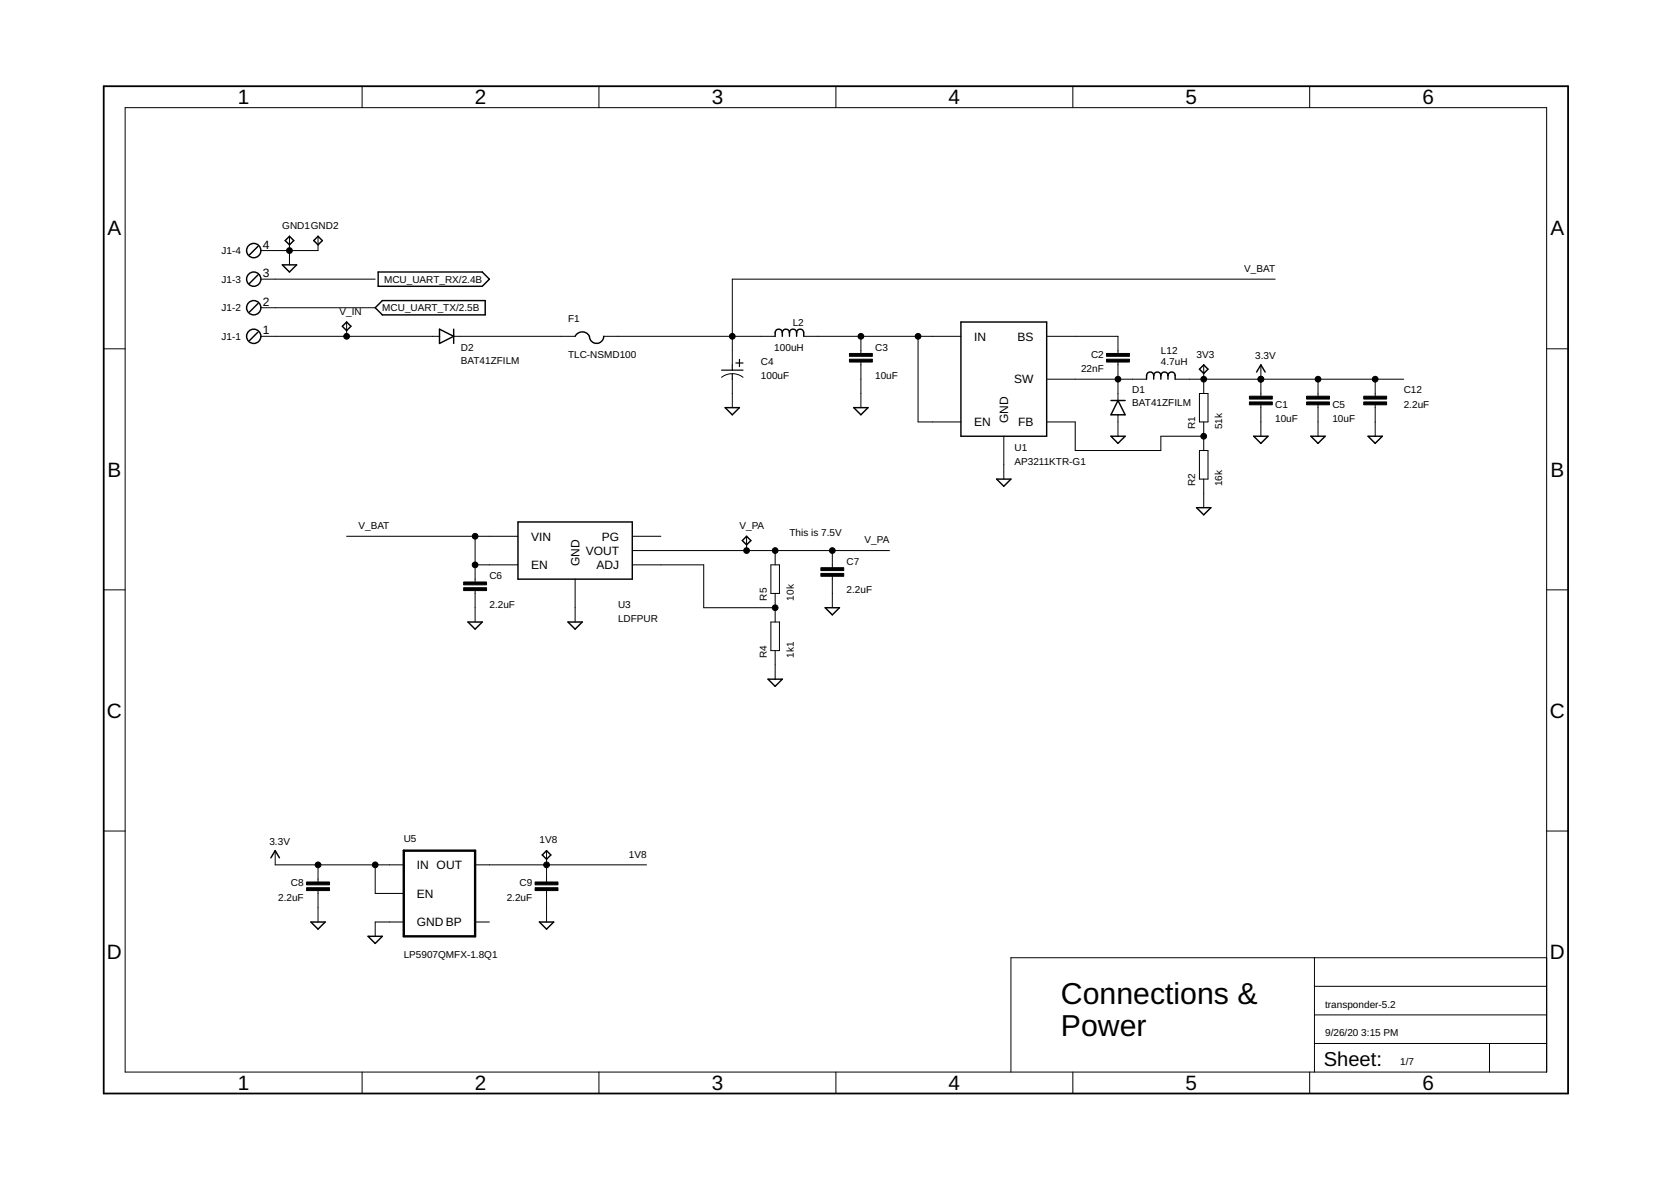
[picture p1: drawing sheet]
<svg xmlns="http://www.w3.org/2000/svg" width="297mm" height="210mm" viewBox="0 0 297 210" stroke-linecap="round" stroke-linejoin="round" font-family="sans-serif">
<g fill="none" stroke="#000" stroke-width=".25">
<path d="M45.9 53.9l-1.6 1.6M45.9 59l-1.6 1.5M45.9 48.9l-1.6 1.5M45.9 43.8l-1.6 1.5M50.2 47.1h2.5l-1.2 1.2zM50.7 42.8l.8-.8 .7 .8-.7 .7zM55.8 42.8l.7-.8 .8 .8-.8 .7zM60.9 58l.7-.8 .8 .8-.8 .8zM66.7 54.7l1.3-1.3h18.3v2.6h-18.3zM67.2 48.3h18.5l1.3 1.3-1.3 1.3h-18.5zM78.1 58.5l2.5 1.3-2.5 1.2zM80.6 58.5v2.5"/>
<path d="M102.2 59.8a1.42 1.42 0 0 1 1.6-.8 1.42 1.42 0 0 1 1.1 1.4 1.27 1.27 0 0 0 1.4 .6 1.27 1.27 0 0 0 1-1.2M139.1 59.1a.63 .63 0 0 1 .6-.6 .63 .63 0 0 1 .6 .6M139.1 59.1a.63 .63 0 0 0-.7-.6 .63 .63 0 0 0-.6 .6v.7M139.1 59.1v.7M140.3 59.1a.63 .63 0 0 1 .7-.6 .63 .63 0 0 1 .6 .6M140.3 59.1v.7M141.6 59.1a.63 .63 0 0 1 .6-.6 .63 .63 0 0 1 .7 .6v.7M141.6 59.1v.7M170.8 57.2h15.3v20.3h-15.3zM128.9 72.5h2.5l-1.2 1.2zM151.8 72.5h2.5l-1.3 1.2zM197.5 77.5h2.5l-1.3 1.3z"/>
<path d="M197.5 71.2h2.5M198.7 71.2l1.3 2.5h-2.5zM205.1 66.8a.63 .63 0 0 0-.7-.7 .63 .63 0 0 0-.6 .7v.6M205.1 66.8a.63 .63 0 0 1 .6-.7 .63 .63 0 0 1 .7 .7M205.1 66.8v.6M206.4 66.8a.63 .63 0 0 1 .6-.7 .63 .63 0 0 1 .6 .7M206.4 66.8v.6M207.6 66.8a.63 .63 0 0 1 .7-.7 .63 .63 0 0 1 .6 .7v.6M207.6 66.8v.6M213.2 65.6l.8-.7 .7 .7-.7 .8zM222.9 77.5h2.5l-1.3 1.3zM223.4 66.1l.7-1.2 .8 1.2"/>
<path d="M233 77.5h2.6l-1.3 1.3zM243.2 77.5h2.5l-1.2 1.3zM92.1 92.8h20.3v10.1h-20.3zM132 96.1l.7-.8 .8 .8-.8 .7zM177.2 85.2h2.5l-1.3 1.2zM212.7 90.2h2.5l-1.2 1.3zM83.2 110.6h2.5l-1.2 1.2zM101 110.6h2.5l-1.3 1.2zM146.7 108h2.5l-1.2 1.3zM136.5 120.7h2.6l-1.3 1.3zM48.2 152.5l.7-1.3 .8 1.3M96.4 152l.8-.8 .7 .8-.7 .7z"/>
<path d="M55.3 163.9h2.5l-1.3 1.2zM65.4 166.4h2.6l-1.3 1.3zM95.9 163.9h2.5l-1.2 1.2z"/>
<circle cx="45.1" cy="54.7" r="1.27"/>
<circle cx="45.1" cy="49.6" r="1.27"/>
<circle cx="45.1" cy="44.5" r="1.27"/>
<circle cx="45.1" cy="59.8" r="1.27"/>
</g>
<g fill="none" stroke="#000" stroke-width=".18">
<path d="M22.2 19.1h252.7v171.4h-252.7zM64.4 15.3v3.8M106.5 15.3v3.8M148.6 15.3v3.8M190.7 15.3v3.8M232.8 15.3v3.8M46.4 59.8h31.7M46.4 54.7h20.3M46.4 49.6h20.3M51.5 42v5.1M56.5 42v2.5h-10.1M61.6 57.2v2.6"/>
<path d="M80.6 59.8h21.6M107.3 59.8h30.5M142.9 59.8h27.9M153 59.8v3M163.2 59.8v15.2h7.6M186.1 59.8h12.6v3M226.7 49.6h-96.5v15.3M18.4 62h3.8M128.3 67.1a3.1 3.1 0 0 1 3.8 0M130.2 67.4v5.1M153 64.3v8.2M178.4 77.5v7.7"/>
<path d="M186.1 75h5v5.1h15.3v-2.6h7.6M186.1 67.4h17.7M198.7 64.3v6.9M198.7 73.7v3.8M208.9 67.4h40.6M213.2 69.9h1.5v5.1h-1.5zM214 64.9v5M214 75v5.1M224.1 64.9v5.5M224.1 71.9v5.6M234.3 67.4v3M234.3 71.9v5.6"/>
<path d="M244.5 67.4v3M244.5 71.9v5.6M274.9 62h3.8M61.6 95.3h30.5M84.5 95.3v8.1M112.4 95.3h5.1M112.4 97.9h45.7M132.7 95.3v2.6M137.8 97.9v2.5M148 97.9v3M213.2 80.1h1.5v5.1h-1.5zM214 85.2v5"/>
<path d="M18.4 104.8h3.8M84.5 100.4h7.6M84.5 105v5.6M102.2 102.9v7.7M112.4 100.4h12.7v7.6h12.7M137 100.4h1.6v5.1h-1.6zM137 110.6h1.6v5h-1.6zM137.8 105.5v5.1M137.8 115.6v5.1M148 102.4v5.6M274.9 104.8h3.8M18.4 147.7h3.8"/>
<path d="M48.9 151.2v2.5h22.9M56.5 153.7v3.1M56.5 158.3v5.6M66.7 153.7v5.1h5.1M84.5 153.7h30.4M97.2 151.2v5.6M97.2 158.3v5.6M274.9 147.7h3.8M71.8 163.9h-5.1v2.5M84.5 163.9h2.5M233.7 170.2v20.3M233.7 175.3h41.2"/>
<path d="M274.9 170.2h-95.2v20.3M64.4 190.5v3.9M106.5 190.5v3.9M148.6 190.5v3.9M190.7 190.5v3.9M232.8 190.5v3.9M233.7 185.5h41.2M233.7 180.4h41.2M264.8 185.5v5"/>
</g>
<path d="M18.4 15.3h260.3v179.1h-260.3z" fill="none" stroke="#000" stroke-width=".32"/>
<g fill="#000" stroke="#000" stroke-width=".18">
<path d="M151 63.8h4.1v.5h-4.1zM151 62.8h4.1v.5h-4.1zM196.7 63.8h4.1v.5h-4.1zM196.7 62.8h4.1v.5h-4.1zM222.1 71.4h4.1v.5h-4.1zM222.1 70.4h4.1v.5h-4.1zM232.3 71.4h4v.5h-4zM232.3 70.4h4v.5h-4zM242.4 71.4h4.1v.5h-4.1zM242.4 70.4h4.1v.5h-4.1zM82.4 104.5h4.1v.5h-4.1zM82.4 103.4h4.1v.5h-4.1z"/>
<path d="M145.9 101.9h4.1v.5h-4.1zM145.9 100.9h4.1v.5h-4.1zM54.5 157.8h4.1v.5h-4.1zM54.5 156.8h4.1v.5h-4.1zM95.1 157.8h4.1v.5h-4.1zM95.1 156.8h4.1v.5h-4.1z"/>
</g>
<path d="M71.8 151.2h12.7v15.2h-12.7z" fill="none" stroke="#000" stroke-width=".42"/>
<path d="M128.3 65.8h3.8M130.2 64.9v.9M130.2 66.4v1M130.8 64.5h1.3M131.4 63.9v1.3" fill="none" stroke="#000" stroke-width=".21"/>
<g fill="#000" stroke="#000" stroke-width=".18">
<circle cx="51.5" cy="44.5" r=".51"/>
<circle cx="61.6" cy="59.8" r=".51"/>
<circle cx="130.2" cy="59.8" r=".51"/>
<circle cx="153" cy="59.8" r=".51"/>
<circle cx="163.2" cy="59.8" r=".51"/>
<circle cx="198.7" cy="67.4" r=".51"/>
<circle cx="214" cy="67.4" r=".51"/>
<circle cx="214" cy="77.5" r=".51"/>
<circle cx="224.1" cy="67.4" r=".51"/>
<circle cx="234.3" cy="67.4" r=".51"/>
<circle cx="244.5" cy="67.4" r=".51"/>
<circle cx="84.5" cy="95.3" r=".51"/>
<circle cx="132.7" cy="97.9" r=".51"/>
<circle cx="137.8" cy="97.9" r=".51"/>
<circle cx="148" cy="97.9" r=".51"/>
<circle cx="84.5" cy="100.4" r=".51"/>
<circle cx="137.8" cy="108" r=".51"/>
<circle cx="56.5" cy="153.7" r=".51"/>
<circle cx="66.7" cy="153.7" r=".51"/>
<circle cx="97.2" cy="153.7" r=".51"/>
</g>
<g font-size="5.4">
<text x="188.6" y="178.5">Connections &amp;</text>
<text x="188.6" y="184.2">Power</text>
</g>
<g font-size="3.7">
<text x="42.3" y="18.5">1</text>
<text x="84.4" y="18.5">2</text>
<text x="126.5" y="18.5">3</text>
<text x="168.6" y="18.5">4</text>
<text x="210.7" y="18.5">5</text>
<text x="252.9" y="18.5">6</text>
<text x="19.1" y="41.9">A</text>
<text x="275.6" y="41.9">A</text>
<text x="19.1" y="84.7">B</text>
<text x="275.6" y="84.7">B</text>
<text x="19" y="127.6">C</text>
<text x="275.5" y="127.6">C</text>
<text x="19" y="170.4">D</text>
<text x="275.5" y="170.4">D</text>
<text x="42.3" y="193.7">1</text>
<text x="84.4" y="193.7">2</text>
<text x="126.5" y="193.7">3</text>
<text x="168.6" y="193.7">4</text>
<text x="210.7" y="193.7">5</text>
<text x="252.9" y="193.7">6</text>
</g>
<text font-size="3.6" x="235.3" y="189.4">Sheet:</text>
<g font-size="2.1">
<text x="46.7" y="44.2">4</text>
<text x="46.7" y="49.3">3</text>
<text x="46.7" y="59.4">1</text>
<text x="46.7" y="54.3">2</text>
<text x="173.1" y="60.5">IN</text>
<text x="180.9" y="60.5">BS</text>
<text x="180.3" y="68.1">SW</text>
<text x="173.1" y="75.8">EN</text>
<text x="179.2" y="75.2" transform="rotate(-90 179.2 75.2)">GND</text>
<text x="181" y="75.8">FB</text>
<text x="94.4" y="101.2">EN</text>
<text x="94.4" y="96.1">VIN</text>
<text x="103" y="100.6" transform="rotate(-90 103 100.6)">GND</text>
<text x="104.1" y="98.6">VOUT</text>
<text x="106" y="101.2">ADJ</text>
<text x="107" y="96.1">PG</text>
<text x="74.1" y="154.5">IN OUT</text>
<text x="74.1" y="159.6">EN</text>
<text x="74.1" y="164.6">GND BP</text>
</g>
<g font-size="1.8">
<text x="50.2" y="40.7">GND1GND2</text>
<text x="39.4" y="45.2">J1-4</text>
<text x="39.4" y="50.2">J1-3</text>
<text x="68.3" y="50.2">MCU_UART_RX/2.4B</text>
<text x="221.2" y="48.3">V_BAT</text>
<text x="39.4" y="55.3">J1-2</text>
<text x="60.3" y="56">V_IN</text>
<text x="68" y="55.3">MCU_UART_TX/2.5B</text>
<text x="101" y="57.2">F1</text>
<text x="140.9" y="57.9">L2</text>
<text x="39.4" y="60.4">J1-1</text>
<text x="81.9" y="64.6">BAT41ZFILM</text>
<text x="81.9" y="62.3">D2</text>
<text x="101" y="63.6">TLC-NSMD100</text>
<text x="135.3" y="64.8">C4</text>
<text x="137.6" y="62.3">100uH</text>
<text x="155.6" y="62.3">C3</text>
<text x="193.9" y="63.6">C2</text>
<text x="206.4" y="64.8">4.7uH</text>
<text x="206.4" y="62.9">L12</text>
<text x="212.7" y="63.6">3V3</text>
<text x="223.1" y="63.8">3.3V</text>
<text x="135.3" y="67.4">100uF</text>
<text x="155.6" y="67.4">10uF</text>
<text x="192.2" y="66.1">22nF</text>
<text x="201.3" y="69.9">D1</text>
<text x="249.5" y="69.9">C12</text>
<text x="201.3" y="72.2">BAT41ZFILM</text>
<text x="212.5" y="76.3" transform="rotate(-90 212.5 76.3)">R1</text>
<text x="217.3" y="76.3" transform="rotate(-90 217.3 76.3)">51k</text>
<text x="226.7" y="75">10uF</text>
<text x="226.7" y="72.5">C1</text>
<text x="236.8" y="75">10uF</text>
<text x="236.8" y="72.5">C5</text>
<text x="249.5" y="72.5">2.2uF</text>
<text x="180.3" y="82.6">AP3211KTR-G1</text>
<text x="180.3" y="80.1">U1</text>
<text x="212.5" y="86.4" transform="rotate(-90 212.5 86.4)">R2</text>
<text x="217.3" y="86.4" transform="rotate(-90 217.3 86.4)">16k</text>
<text x="63.7" y="94">V_BAT</text>
<text x="131.4" y="94">V_PA</text>
<text x="140.3" y="95.3">This is 7.5V</text>
<text x="150.5" y="100.4">C7</text>
<text x="153.7" y="96.6">V_PA</text>
<text x="87" y="102.9">C6</text>
<text x="136.3" y="106.7" transform="rotate(-90 136.3 106.7)">R5</text>
<text x="141.1" y="106.7" transform="rotate(-90 141.1 106.7)">10k</text>
<text x="150.5" y="105.5">2.2uF</text>
<text x="87" y="108">2.2uF</text>
<text x="109.9" y="110.6">LDFPUR</text>
<text x="109.9" y="108">U3</text>
<text x="136.3" y="116.9" transform="rotate(-90 136.3 116.9)">R4</text>
<text x="141.1" y="116.9" transform="rotate(-90 141.1 116.9)">1k1</text>
<text x="71.8" y="149.7">U5</text>
<text x="95.9" y="149.9">1V8</text>
<text x="47.9" y="150.2">3.3V</text>
<text x="111.8" y="152.5">1V8</text>
<text x="49.4" y="160.1">2.2uF</text>
<text x="51.7" y="157.5">C8</text>
<text x="90.1" y="160.1">2.2uF</text>
<text x="92.4" y="157.5">C9</text>
<text x="71.8" y="170.2">LP5907QMFX-1.8Q1</text>
<text x="235.6" y="179.1">transponder-5.2</text>
<text x="235.6" y="184.2">9/26/20</text>
<text x="242" y="184.2">3:15 PM</text>
<text x="248.9" y="189.3">1/7</text>
</g>
</svg>
